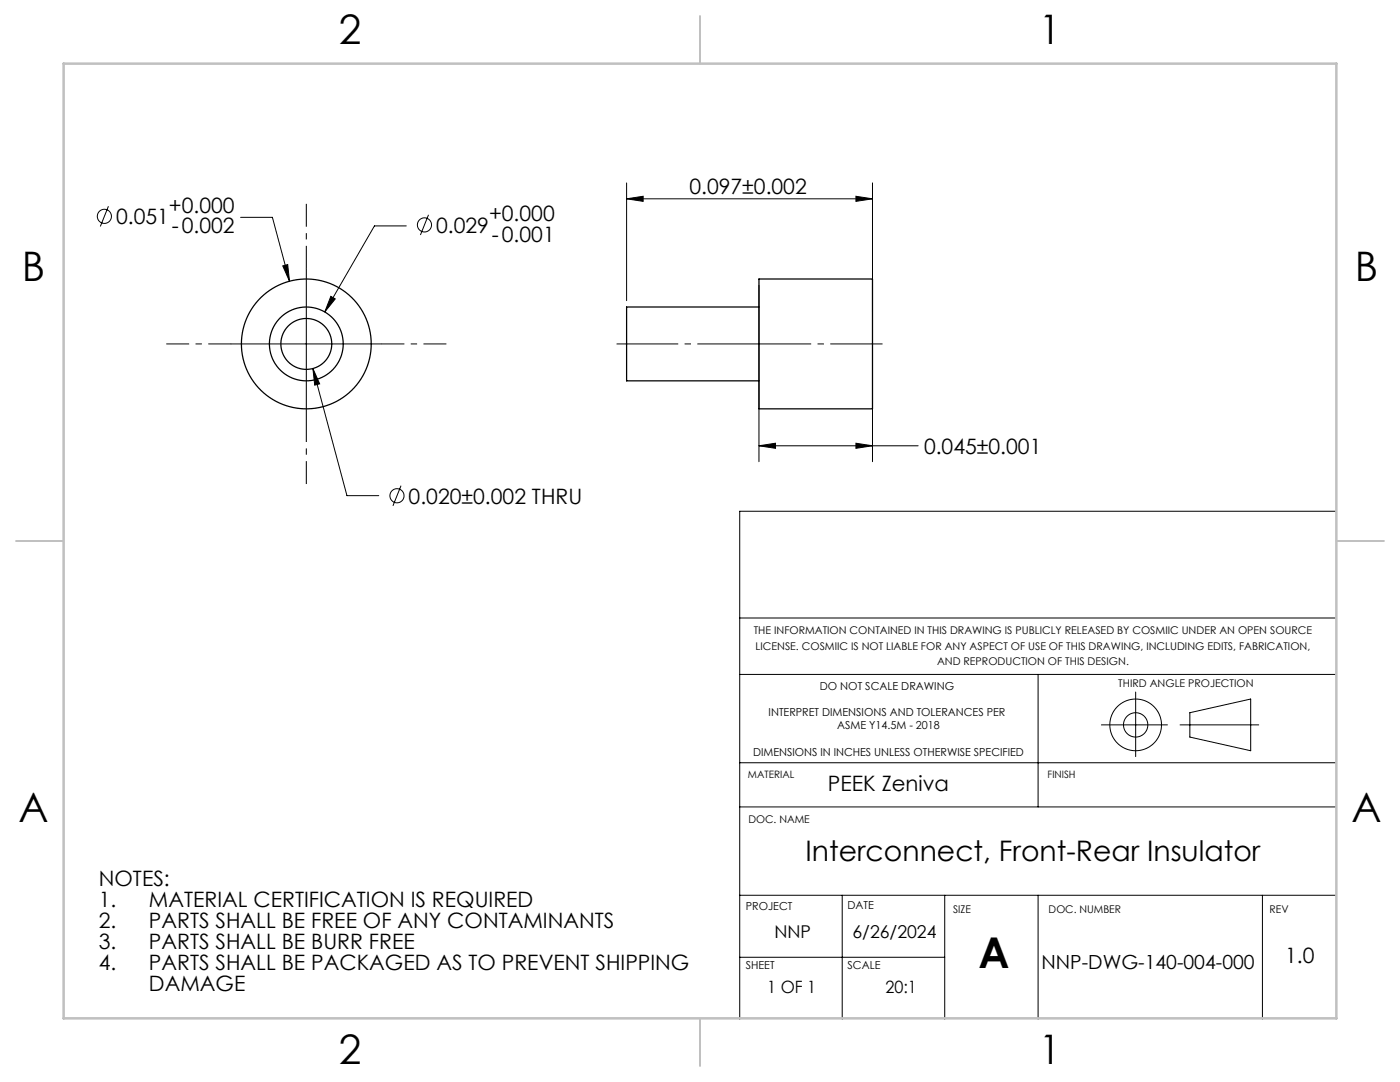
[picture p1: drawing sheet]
<svg xmlns="http://www.w3.org/2000/svg" width="279mm" height="216mm" viewBox="0 0 279 216" stroke-linecap="round" stroke-linejoin="round" font-family="sans-serif">
<g fill="none" stroke="#000" stroke-width=".25">
<path d="M151.5 55.7h22.6v25.9h-22.6zM151.5 61.3h-26.4v14.7h26.4"/>
<circle cx="61.1" cy="68.6" r="5.1"/>
<circle cx="61.1" cy="68.6" r="7.4"/>
<circle cx="61.1" cy="68.6" r="13"/>
</g>
<g fill="none" stroke="#000" stroke-width=".2">
<path d="M125.1 39.7l3.3-.5v1zM125.1 36.5v23.5M125.1 39.7h49M170.8 39.2l3.3 .5-3.3 .5zM174.1 36.5v55.6M21.6 41.2l-1.6 4M48 43.4h6.4l3.4 12.7M56.4 53.1l1-.3 .4 3.3zM61.1 53.6v30M66 59.1l.9 .5-2.1 2.6zM81.1 45.1h-6.4l-9.9 17.1M85.5 42.9l-1.6 4"/>
<path d="M151.5 56.9v35.2M46.1 68.6h30M62.4 73.5l1.4 3.1-1 .3zM62.4 73.5l6.8 25.4h6.4M80 96.9l-1.6 4M151.5 89l3.3-.6v1.1zM151.5 89h31.7M170.8 88.4l3.3 .6-3.3 .5zM266.7 102h-119.1v101.4M147.6 123.3h119.1M147.6 134.6h119.1M207.2 134.6v26.4"/>
<path d="M226.6 138.1v12.9M147.6 152.2h119.1M219.8 144.6h13.2M235.5 144.6h15.7M237.5 142.2l12.1-2.7v10.3l-12.1-2.7zM147.6 161h119.1M147.6 178.6h119.1M168.1 178.6v24.8M188.5 178.6v24.8M207.2 178.6v24.8M251.9 178.6v24.8M147.6 191h40.9"/>
<circle cx="20.8" cy="43.2" r="1.41"/>
<circle cx="84.7" cy="44.9" r="1.41"/>
<circle cx="79.2" cy="98.9" r="1.41"/>
<circle cx="226.6" cy="144.6" r="2.43"/>
<circle cx="226.6" cy="144.6" r="5.2"/>
</g>
<path d="M61.1 53.6v-12.9M46.1 68.6h-12.9M76.1 68.6h13M61.1 83.6v13" fill="none" stroke="#000" stroke-width=".2" stroke-dasharray="15.2 1.3 1.3 1.3" stroke-dashoffset="10.7" stroke-linecap="butt"/>
<path d="M151.5 68.6h24.6" fill="none" stroke="#000" stroke-width=".2" stroke-dasharray="15.2 1.3 1.3 1.3" stroke-dashoffset="4.8" stroke-linecap="butt"/>
<path d="M123.1 68.6h28.4" fill="none" stroke="#000" stroke-width=".2" stroke-dasharray="15.2 1.3 1.3 1.3" stroke-dashoffset="2.9" stroke-linecap="butt"/>
<path d="M139.7 3.2v9.5M3.2 107.9h9.5M266.7 107.9h9.5M139.7 203.2v9.5" fill="none" stroke="#c0c0c0" stroke-width=".25"/>
<path d="M12.7 12.7h254v190.5h-254z" fill="none" stroke="#c0c0c0" stroke-width=".5"/>
<path d="M62.4 73.5l.4 3.4 1-.3zM66 59.1l-1.2 3.1 2.1-2.6zM56.4 53.1l1.4 3-.4-3.3zM125.1 39.7l3.3-.5v1zM170.8 39.2l3.3 .5-3.3 .5zM170.8 88.4l3.3 .6-3.3 .5zM151.5 89l3.3-.6v1.1z" fill="#000"/>
<text font-size="8.5" x="195.3" y="193.2">A</text>
<g font-size="8.1">
<text x="67.6" y="8.9">2</text>
<text x="207.3" y="8.9">1</text>
<text x="4.4" y="56.2">B</text>
<text x="270.4" y="56.2">B</text>
<text x="3.7" y="164.1">A</text>
<text x="269.7" y="164.1">A</text>
<text x="67.6" y="212.4">2</text>
<text x="207.3" y="212.4">1</text>
</g>
<text font-size="5.6" x="160.8" y="171.9">Interconnect, Front-Rear Insulator</text>
<g font-size="4.2">
<text x="137.6" y="38.8">0.097±0.002</text>
<text x="23.2" y="44.7">0.051</text>
<text x="33.7" y="42.4">+0.000</text>
<text x="34.3" y="46.6">-0.002</text>
<text x="87" y="46.4">0.029</text>
<text x="97.6" y="44.2">+0.000</text>
<text x="98.2" y="48.3">-0.001</text>
<text x="184.4" y="90.6">0.045±0.001</text>
<text x="81.6" y="100.5">0.020±0.002 THRU</text>
<text x="165.2" y="157.8">PEEK Zeniva</text>
<text x="19.7" y="176.9">NOTES:</text>
<text x="19.7" y="181.1">1.</text>
<text x="19.7" y="185.2">2.</text>
<text x="29.7" y="181.1">MATERIAL CERTIFICATION IS REQUIRED</text>
<text x="29.7" y="185.2">PARTS SHALL BE FREE OF ANY CONTAMINANTS</text>
<text x="19.7" y="189.4">3.</text>
<text x="29.7" y="189.4">PARTS SHALL BE BURR FREE</text>
<text x="19.7" y="193.6">4.</text>
<text x="29.7" y="193.6">PARTS SHALL BE PACKAGED AS TO PREVENT SHIPPING</text>
<text x="29.7" y="197.8">DAMAGE</text>
<text x="256.5" y="192.2">1.0</text>
</g>
<text font-size="3.9" x="207.8" y="193.3">NNP-DWG-140-004-000</text>
<g font-size="3.5">
<text x="154.5" y="187.2">NNP</text>
<text x="170.1" y="187.2">6/26/2024</text>
</g>
<g font-size="3.4">
<text x="153.1" y="198.2">1 OF 1</text>
<text x="176.7" y="198.2">20:1</text>
</g>
<g font-size="2.2">
<text x="163.6" y="137.6">DO NOT SCALE DRAWING</text>
<text x="153.4" y="142.9">INTERPRET DIMENSIONS AND TOLERANCES PER</text>
<text x="167.1" y="145.6">ASME Y14.5M - 2018</text>
<text x="150.3" y="150.9">DIMENSIONS IN INCHES UNLESS OTHERWISE SPECIFIED</text>
<text x="148.8" y="181.7">PROJECT</text>
<text x="169.1" y="181.4">DATE</text>
<text x="148.8" y="193.3">SHEET</text>
<text x="169.1" y="193.3">SCALE</text>
</g>
<g font-size="2.1">
<text x="150.4" y="126.6">THE INFORMATION CONTAINED IN THIS DRAWING IS PUBLICLY RELEASED BY COSMIIC UNDER AN OPEN SOURCE</text>
<text x="150.8" y="129.7">LICENSE. COSMIIC IS NOT LIABLE FOR ANY ASPECT OF USE OF THIS DRAWING, INCLUDING EDITS, FABRICATION,</text>
<text x="187" y="132.8">AND REPRODUCTION OF THIS DESIGN.</text>
<text x="223.2" y="137.2">THIRD ANGLE PROJECTION</text>
<text x="149.4" y="164.2">DOC. NAME</text>
<text x="190.2" y="182.2">SIZE</text>
<text x="209.3" y="182.2">DOC. NUMBER</text>
<text x="253.4" y="182.2">REV</text>
</g>
<g font-size="2">
<text x="149.3" y="155.3">MATERIAL</text>
<text x="209.1" y="155.3">FINISH</text>
</g>
</svg>
